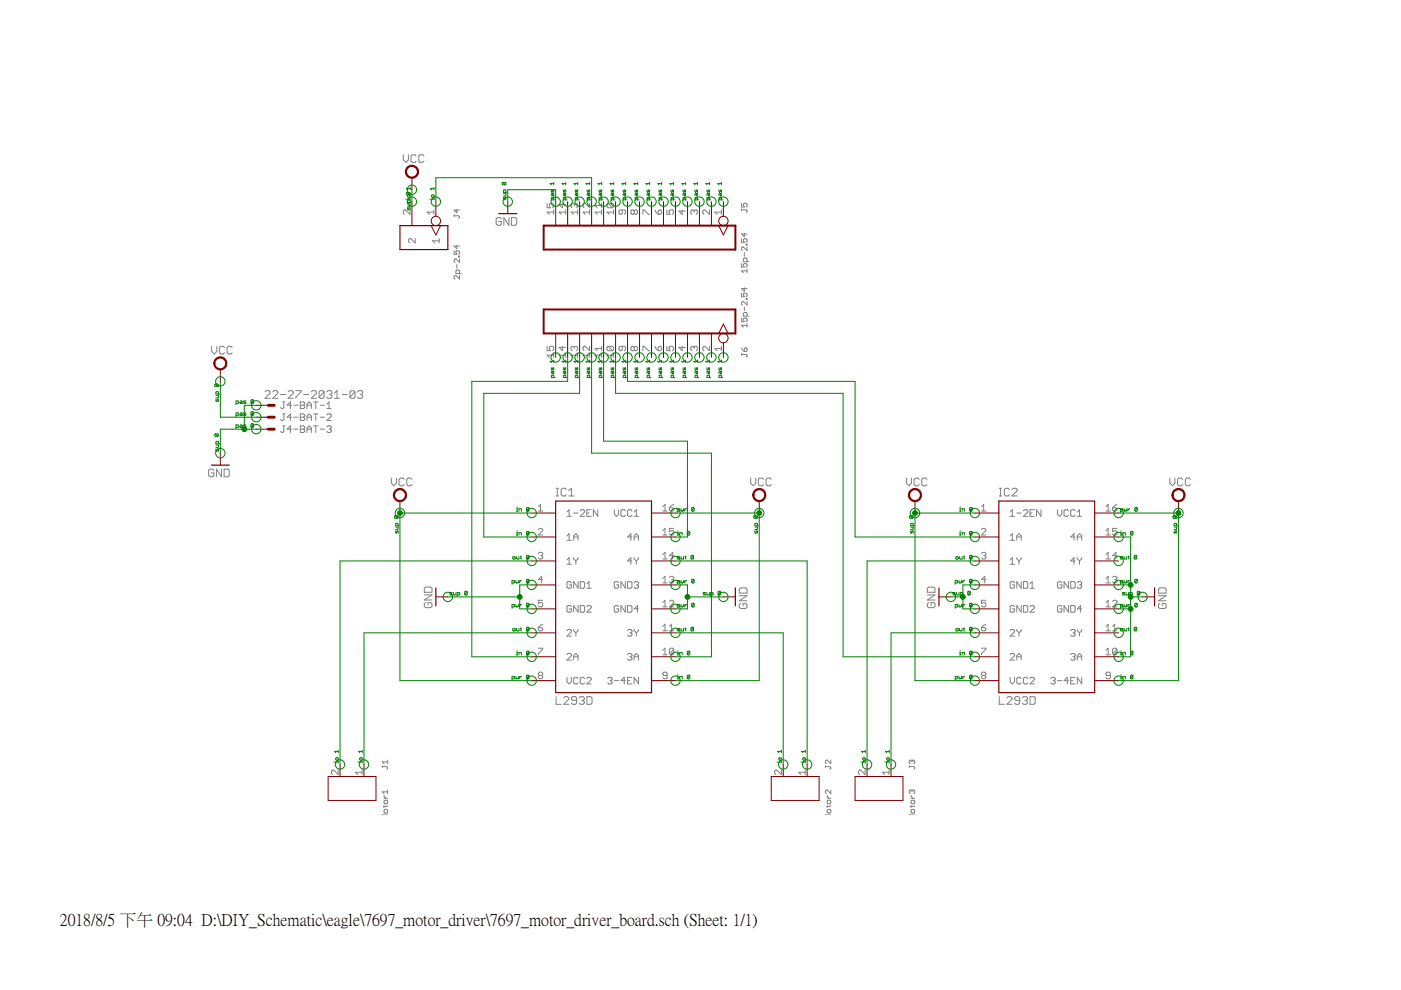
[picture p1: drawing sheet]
<?xml version="1.0" encoding="utf-8"?>
<!DOCTYPE eagle SYSTEM "eagle.dtd">
<eagle version="7.4.0">
<drawing>
<settings>
<setting alwaysvectorfont="yes"/>
<setting verticaltext="up"/>
</settings>
<grid distance="0.1" unitdist="inch" unit="inch" style="lines" multiple="1" display="no" altdistance="0.01" altunitdist="inch" altunit="inch"/>
<schematic xreflabel="%F%N/%S.%C%R" xrefpart="/%S.%C%R">
<libraries>
<library name="Seeed-OPL-Connector">
<symbols>
<symbol name="SCREW-TERMINAL-2P">
<wire x1="2.54" y1="5.08" x2="-2.54" y2="5.08" width="0.1524" layer="94"/>
<wire x1="-2.54" y1="5.08" x2="-2.54" y2="-5.08" width="0.1524" layer="94"/>
<wire x1="-2.54" y1="-5.08" x2="2.54" y2="-5.08" width="0.1524" layer="94"/>
<wire x1="2.54" y1="-5.08" x2="2.54" y2="5.08" width="0.1524" layer="94"/>
<text x="-6.35" y="6.35" size="1.27" layer="95" ratio="10">&gt;NAME</text>
<text x="0" y="6.35" size="1.27" layer="96" ratio="10">&gt;VALUE</text>
<pin name="1" x="-5.08" y="2.54" visible="pad" length="short" swaplevel="1"/>
<pin name="2" x="-5.08" y="-2.54" visible="pad" length="short" swaplevel="1"/>
</symbol>
<symbol name="HEADER-15P">
<wire x1="-2.54" y1="20.32" x2="2.54" y2="20.32" width="0.4064" layer="94"/>
<wire x1="2.54" y1="-20.32" x2="2.54" y2="20.32" width="0.4064" layer="94"/>
<wire x1="-2.54" y1="20.32" x2="-2.54" y2="-20.32" width="0.4064" layer="94"/>
<wire x1="2.54" y1="-20.32" x2="-2.54" y2="-20.32" width="0.4064" layer="94"/>
<text x="-1.27" y="21.59" size="1.27" layer="96" ratio="10">&gt;VALUE</text>
<text x="-7.62" y="21.59" size="1.27" layer="95" ratio="10">&gt;NAME</text>
<pin name="1" x="-7.62" y="17.78" visible="pad" length="middle" direction="pas" function="dotclk" swaplevel="1"/>
<pin name="2" x="-7.62" y="15.24" visible="pad" length="middle" direction="pas" swaplevel="1"/>
<pin name="3" x="-7.62" y="12.7" visible="pad" length="middle" direction="pas" swaplevel="1"/>
<pin name="4" x="-7.62" y="10.16" visible="pad" length="middle" direction="pas" swaplevel="1"/>
<pin name="5" x="-7.62" y="7.62" visible="pad" length="middle" direction="pas" swaplevel="1"/>
<pin name="6" x="-7.62" y="5.08" visible="pad" length="middle" direction="pas" swaplevel="1"/>
<pin name="7" x="-7.62" y="2.54" visible="pad" length="middle" direction="pas" swaplevel="1"/>
<pin name="8" x="-7.62" y="0" visible="pad" length="middle" direction="pas" swaplevel="1"/>
<pin name="9" x="-7.62" y="-2.54" visible="pad" length="middle" direction="pas" swaplevel="1"/>
<pin name="10" x="-7.62" y="-5.08" visible="pad" length="middle" direction="pas" swaplevel="1"/>
<pin name="11" x="-7.62" y="-7.62" visible="pad" length="middle" direction="pas" swaplevel="1"/>
<pin name="12" x="-7.62" y="-10.16" visible="pad" length="middle" direction="pas" swaplevel="1"/>
<pin name="13" x="-7.62" y="-12.7" visible="pad" length="middle" direction="pas" swaplevel="1"/>
<pin name="14" x="-7.62" y="-15.24" visible="pad" length="middle" direction="pas" swaplevel="1"/>
<pin name="15" x="-7.62" y="-17.78" visible="pad" length="middle" direction="pas" swaplevel="1"/>
</symbol>
<symbol name="HEADER-2P">
<wire x1="-2.54" y1="5.08" x2="2.54" y2="5.08" width="0.254" layer="94"/>
<wire x1="2.54" y1="5.08" x2="2.54" y2="-5.08" width="0.254" layer="94"/>
<wire x1="2.54" y1="-5.08" x2="-2.54" y2="-5.08" width="0.254" layer="94"/>
<wire x1="-2.54" y1="-5.08" x2="-2.54" y2="5.08" width="0.254" layer="94"/>
<text x="-6.35" y="6.35" size="1.27" layer="95" ratio="10">&gt;name</text>
<text x="1.27" y="6.35" size="1.27" layer="96" ratio="10">&gt;value</text>
<pin name="1" x="-7.62" y="2.54" length="middle" function="dotclk" swaplevel="1"/>
<pin name="2" x="-7.62" y="-2.54" length="middle" swaplevel="1"/>
</symbol>
</symbols>
<devicesets>
<deviceset name="SCREW-TERMINAL-GREEN(2P-3.5)" prefix="J" uservalue="yes">
<gates>
<gate name="G$1" symbol="SCREW-TERMINAL-2P" x="0" y="0"/>
</gates>
<devices>
<device name="" package="H2-3.5-7.0X7.0MM">
<connects>
<connect gate="G$1" pin="1" pad="1"/>
<connect gate="G$1" pin="2" pad="2"/>
</connects>
<technologies>
<technology name="">
<attribute name="VALUE" value="GREEN-2P-3.5" constant="no"/>
</technology>
</technologies>
</device>
</devices>
</deviceset>
<deviceset name="DIP-BLACK-FEMALE-HEADER-VERT(15P-2.54)" prefix="J" uservalue="yes">
<gates>
<gate name="G$1" symbol="HEADER-15P" x="0" y="0"/>
</gates>
<devices>
<device name="" package="H15-2.54">
<connects>
<connect gate="G$1" pin="1" pad="1"/>
<connect gate="G$1" pin="10" pad="10"/>
<connect gate="G$1" pin="11" pad="11"/>
<connect gate="G$1" pin="12" pad="12"/>
<connect gate="G$1" pin="13" pad="13"/>
<connect gate="G$1" pin="14" pad="14"/>
<connect gate="G$1" pin="15" pad="15"/>
<connect gate="G$1" pin="2" pad="2"/>
<connect gate="G$1" pin="3" pad="3"/>
<connect gate="G$1" pin="4" pad="4"/>
<connect gate="G$1" pin="5" pad="5"/>
<connect gate="G$1" pin="6" pad="6"/>
<connect gate="G$1" pin="7" pad="7"/>
<connect gate="G$1" pin="8" pad="8"/>
<connect gate="G$1" pin="9" pad="9"/>
</connects>
<technologies>
<technology name="">
<attribute name="VALUE" value="15p-2.54" constant="no"/>
</technology>
</technologies>
</device>
</devices>
</deviceset>
<deviceset name="DIP-BLACK-MALE-HEADER-VERT(2P-2.54)" prefix="J" uservalue="yes">
<gates>
<gate name="G$1" symbol="HEADER-2P" x="0" y="0"/>
</gates>
<devices>
<device name="" package="H2-2.54">
<connects>
<connect gate="G$1" pin="1" pad="1"/>
<connect gate="G$1" pin="2" pad="2"/>
</connects>
<technologies>
<technology name="">
<attribute name="MPN" value="P125-1102A0BS116A1" constant="no"/>
<attribute name="VALUE" value="2p-2.54" constant="no"/>
</technology>
</technologies>
</device>
</devices>
</deviceset>
</devicesets>
</library>
<library name="st-microelectronics">
<symbols>
<symbol name="L293D">
<wire x1="-10.16" y1="20.32" x2="-10.16" y2="-20.32" width="0.254" layer="94"/>
<wire x1="-10.16" y1="-20.32" x2="10.16" y2="-20.32" width="0.254" layer="94"/>
<wire x1="10.16" y1="-20.32" x2="10.16" y2="20.32" width="0.254" layer="94"/>
<wire x1="10.16" y1="20.32" x2="-10.16" y2="20.32" width="0.254" layer="94"/>
<text x="-10.16" y="21.336" size="1.778" layer="95">&gt;NAME</text>
<text x="-10.16" y="-22.86" size="1.778" layer="96">&gt;VALUE</text>
<pin name="1-2EN" x="-15.24" y="17.78" length="middle" direction="in"/>
<pin name="1A" x="-15.24" y="12.7" length="middle" direction="in"/>
<pin name="1Y" x="-15.24" y="7.62" length="middle" direction="out"/>
<pin name="GND1" x="-15.24" y="2.54" length="middle" direction="pwr"/>
<pin name="GND2" x="-15.24" y="-2.54" length="middle" direction="pwr"/>
<pin name="2Y" x="-15.24" y="-7.62" length="middle" direction="out"/>
<pin name="2A" x="-15.24" y="-12.7" length="middle" direction="in"/>
<pin name="VCC2" x="-15.24" y="-17.78" length="middle" direction="pwr"/>
<pin name="VCC1" x="15.24" y="17.78" length="middle" direction="pwr" rot="R180"/>
<pin name="4A" x="15.24" y="12.7" length="middle" direction="in" rot="R180"/>
<pin name="4Y" x="15.24" y="7.62" length="middle" direction="out" rot="R180"/>
<pin name="GND3" x="15.24" y="2.54" length="middle" direction="pwr" rot="R180"/>
<pin name="GND4" x="15.24" y="-2.54" length="middle" direction="pwr" rot="R180"/>
<pin name="3Y" x="15.24" y="-7.62" length="middle" direction="out" rot="R180"/>
<pin name="3A" x="15.24" y="-12.7" length="middle" direction="in" rot="R180"/>
<pin name="3-4EN" x="15.24" y="-17.78" length="middle" direction="in" rot="R180"/>
</symbol>
</symbols>
<devicesets>
<deviceset name="L293D" prefix="IC">
<gates>
<gate name="G$1" symbol="L293D" x="0" y="0"/>
</gates>
<devices>
<device name="" package="DIL16">
<connects>
<connect gate="G$1" pin="1-2EN" pad="1"/>
<connect gate="G$1" pin="1A" pad="2"/>
<connect gate="G$1" pin="1Y" pad="3"/>
<connect gate="G$1" pin="2A" pad="7"/>
<connect gate="G$1" pin="2Y" pad="6"/>
<connect gate="G$1" pin="3-4EN" pad="9"/>
<connect gate="G$1" pin="3A" pad="10"/>
<connect gate="G$1" pin="3Y" pad="11"/>
<connect gate="G$1" pin="4A" pad="15"/>
<connect gate="G$1" pin="4Y" pad="14"/>
<connect gate="G$1" pin="GND1" pad="4"/>
<connect gate="G$1" pin="GND2" pad="5"/>
<connect gate="G$1" pin="GND3" pad="13"/>
<connect gate="G$1" pin="GND4" pad="12"/>
<connect gate="G$1" pin="VCC1" pad="16"/>
<connect gate="G$1" pin="VCC2" pad="8"/>
</connects>
<technologies>
<technology name="">
<attribute name="MF" value="" constant="no"/>
<attribute name="MPN" value="L293D" constant="no"/>
<attribute name="OC_FARNELL" value="9589619" constant="no"/>
<attribute name="OC_NEWARK" value="56P8249" constant="no"/>
</technology>
</technologies>
</device>
</devices>
</deviceset>
</devicesets>
</library>
<library name="con-molex">
<symbols>
<symbol name="MV">
<wire x1="1.27" y1="0" x2="0" y2="0" width="0.6096" layer="94"/>
<text x="2.54" y="-0.762" size="1.524" layer="95">&gt;NAME</text>
<text x="-0.762" y="1.397" size="1.778" layer="96">&gt;VALUE</text>
<pin name="S" x="-2.54" y="0" visible="off" length="short" direction="pas"/>
</symbol>
<symbol name="M">
<wire x1="1.27" y1="0" x2="0" y2="0" width="0.6096" layer="94"/>
<text x="2.54" y="-0.762" size="1.524" layer="95">&gt;NAME</text>
<pin name="S" x="-2.54" y="0" visible="off" length="short" direction="pas"/>
</symbol>
</symbols>
<devicesets>
<deviceset name="22-?-03" prefix="J">
<gates>
<gate name="-1" symbol="MV" x="0" y="5.08" addlevel="always" swaplevel="1"/>
<gate name="-2" symbol="M" x="0" y="0" addlevel="always" swaplevel="1"/>
<gate name="-3" symbol="M" x="0" y="-5.08" addlevel="always" swaplevel="1"/>
</gates>
<devices>
<device name="05-7038" package="7395-03">
<connects>
<connect gate="-1" pin="S" pad="1"/>
<connect gate="-2" pin="S" pad="2"/>
<connect gate="-3" pin="S" pad="3"/>
</connects>
<technologies>
<technology name="">
<attribute name="MF" value="" constant="no"/>
<attribute name="MPN" value="" constant="no"/>
<attribute name="OC_FARNELL" value="unknown" constant="no"/>
<attribute name="OC_NEWARK" value="unknown" constant="no"/>
</technology>
</technologies>
</device>
<device name="27-2031" package="6410-03">
<connects>
<connect gate="-1" pin="S" pad="1"/>
<connect gate="-2" pin="S" pad="2"/>
<connect gate="-3" pin="S" pad="3"/>
</connects>
<technologies>
<technology name="">
<attribute name="MF" value="" constant="no"/>
<attribute name="MPN" value="" constant="no"/>
<attribute name="OC_FARNELL" value="unknown" constant="no"/>
<attribute name="OC_NEWARK" value="unknown" constant="no"/>
</technology>
</technologies>
</device>
</devices>
</deviceset>
</devicesets>
</library>
<library name="supply1">
<symbols>
<symbol name="GND">
<wire x1="-1.905" y1="0" x2="1.905" y2="0" width="0.254" layer="94"/>
<text x="-2.54" y="-2.54" size="1.778" layer="96">&gt;VALUE</text>
<pin name="GND" x="0" y="2.54" visible="off" length="short" direction="sup" rot="R270"/>
</symbol>
</symbols>
<devicesets>
<deviceset name="GND" prefix="GND">
<gates>
<gate name="1" symbol="GND" x="0" y="0"/>
</gates>
<devices>
<device name="">
<technologies>
<technology name=""/>
</technologies>
</device>
</devices>
</deviceset>
</devicesets>
</library>
<library name="supply2">
<symbols>
<symbol name="VCC">
<circle x="0" y="1.27" radius="1.27" width="0.254" layer="94"/>
<text x="-1.905" y="3.175" size="1.778" layer="96">&gt;VALUE</text>
<pin name="VCC" x="0" y="-2.54" visible="off" length="short" direction="sup" rot="R90"/>
</symbol>
</symbols>
<devicesets>
<deviceset name="VCC" prefix="SUPPLY">
<gates>
<gate name="G$1" symbol="VCC" x="0" y="0"/>
</gates>
<devices>
<device name="">
<technologies>
<technology name=""/>
</technologies>
</device>
</devices>
</deviceset>
</devicesets>
</library>
</libraries>
<attributes>
</attributes>
<variantdefs>
</variantdefs>
<classes>
<class number="0" name="default" width="0.6096" drill="0.6096">
<clearance class="0" value="0.254"/>
</class>
<class number="1" name="signal" width="0.254" drill="0.254">
<clearance class="1" value="0.254"/>
</class>
<class number="2" name="power" width="1.016" drill="1.016">
<clearance class="2" value="0.254"/>
</class>
</classes>
<parts>
<part name="J1" library="Seeed-OPL-Connector" deviceset="SCREW-TERMINAL-GREEN(2P-3.5)" device="" value="Motor1"/>
<part name="J2" library="Seeed-OPL-Connector" deviceset="SCREW-TERMINAL-GREEN(2P-3.5)" device="" value="Motor2"/>
<part name="J3" library="Seeed-OPL-Connector" deviceset="SCREW-TERMINAL-GREEN(2P-3.5)" device="" value="Motor3"/>
<part name="IC1" library="st-microelectronics" deviceset="L293D" device=""/>
<part name="IC2" library="st-microelectronics" deviceset="L293D" device=""/>
<part name="J4-BAT" library="con-molex" deviceset="22-?-03" device="27-2031"/>
<part name="J5" library="Seeed-OPL-Connector" deviceset="DIP-BLACK-FEMALE-HEADER-VERT(15P-2.54)" device="" value="15p-2.54"/>
<part name="J6" library="Seeed-OPL-Connector" deviceset="DIP-BLACK-FEMALE-HEADER-VERT(15P-2.54)" device="" value="15p-2.54"/>
<part name="GND1" library="supply1" deviceset="GND" device=""/>
<part name="GND2" library="supply1" deviceset="GND" device=""/>
<part name="GND3" library="supply1" deviceset="GND" device=""/>
<part name="GND4" library="supply1" deviceset="GND" device=""/>
<part name="GND5" library="supply1" deviceset="GND" device=""/>
<part name="SUPPLY1" library="supply2" deviceset="VCC" device=""/>
<part name="SUPPLY2" library="supply2" deviceset="VCC" device=""/>
<part name="SUPPLY3" library="supply2" deviceset="VCC" device=""/>
<part name="SUPPLY4" library="supply2" deviceset="VCC" device=""/>
<part name="SUPPLY5" library="supply2" deviceset="VCC" device=""/>
<part name="SUPPLY6" library="supply2" deviceset="VCC" device=""/>
<part name="J4" library="Seeed-OPL-Connector" deviceset="DIP-BLACK-MALE-HEADER-VERT(2P-2.54)" device="" value="2p-2.54"/>
<part name="GND6" library="supply1" deviceset="GND" device=""/>
</parts>
<sheets>
<sheet>
<plain>
</plain>
<instances>
<instance part="J1" gate="G$1" x="48.26" y="5.08" rot="R270"/>
<instance part="J2" gate="G$1" x="142.24" y="5.08" rot="R270"/>
<instance part="J3" gate="G$1" x="160.02" y="5.08" rot="R270"/>
<instance part="IC1" gate="G$1" x="101.6" y="45.72"/>
<instance part="IC2" gate="G$1" x="195.58" y="45.72"/>
<instance part="J4-BAT" gate="-1" x="30.48" y="86.36"/>
<instance part="J4-BAT" gate="-2" x="30.48" y="83.82"/>
<instance part="J4-BAT" gate="-3" x="30.48" y="81.28"/>
<instance part="J5" gate="G$1" x="109.22" y="121.92" rot="R270"/>
<instance part="J6" gate="G$1" x="109.22" y="104.14" rot="MR90"/>
<instance part="GND1" gate="1" x="20.32" y="73.66"/>
<instance part="GND2" gate="1" x="66.04" y="45.72" rot="R270"/>
<instance part="GND3" gate="1" x="129.54" y="45.72" rot="R90"/>
<instance part="GND4" gate="1" x="172.72" y="45.72" rot="R270"/>
<instance part="GND5" gate="1" x="218.44" y="45.72" rot="R90"/>
<instance part="SUPPLY1" gate="G$1" x="20.32" y="93.98"/>
<instance part="SUPPLY2" gate="G$1" x="60.96" y="134.62"/>
<instance part="SUPPLY3" gate="G$1" x="58.42" y="66.04"/>
<instance part="SUPPLY4" gate="G$1" x="167.64" y="66.04"/>
<instance part="SUPPLY5" gate="G$1" x="223.52" y="66.04"/>
<instance part="SUPPLY6" gate="G$1" x="134.62" y="66.04"/>
<instance part="J4" gate="G$1" x="63.5" y="121.92" rot="R270"/>
<instance part="GND6" gate="1" x="81.28" y="127"/>
</instances>
<busses>
</busses>
<nets>
<net name="GND" class="0">
<segment>
<pinref part="J4-BAT" gate="-3" pin="S"/>
<wire x1="27.94" y1="81.28" x2="25.4" y2="81.28" width="0.1524" layer="91"/>
<pinref part="GND1" gate="1" pin="GND"/>
<wire x1="25.4" y1="81.28" x2="20.32" y2="81.28" width="0.1524" layer="91"/>
<wire x1="20.32" y1="81.28" x2="20.32" y2="76.2" width="0.1524" layer="91"/>
<pinref part="J4-BAT" gate="-1" pin="S"/>
<wire x1="27.94" y1="86.36" x2="25.4" y2="86.36" width="0.1524" layer="91"/>
<wire x1="25.4" y1="86.36" x2="25.4" y2="81.28" width="0.1524" layer="91"/>
<junction x="25.4" y="81.28"/>
</segment>
<segment>
<pinref part="IC1" gate="G$1" pin="GND1"/>
<wire x1="86.36" y1="48.26" x2="83.82" y2="48.26" width="0.1524" layer="91"/>
<wire x1="83.82" y1="48.26" x2="83.82" y2="45.72" width="0.1524" layer="91"/>
<pinref part="GND2" gate="1" pin="GND"/>
<wire x1="83.82" y1="45.72" x2="68.58" y2="45.72" width="0.1524" layer="91"/>
<wire x1="83.82" y1="45.72" x2="83.82" y2="43.18" width="0.1524" layer="91"/>
<pinref part="IC1" gate="G$1" pin="GND2"/>
<wire x1="83.82" y1="43.18" x2="86.36" y2="43.18" width="0.1524" layer="91"/>
<junction x="83.82" y="45.72"/>
</segment>
<segment>
<pinref part="IC1" gate="G$1" pin="GND3"/>
<wire x1="116.84" y1="48.26" x2="119.38" y2="48.26" width="0.1524" layer="91"/>
<wire x1="119.38" y1="48.26" x2="119.38" y2="45.72" width="0.1524" layer="91"/>
<pinref part="GND3" gate="1" pin="GND"/>
<wire x1="119.38" y1="45.72" x2="127" y2="45.72" width="0.1524" layer="91"/>
<wire x1="119.38" y1="45.72" x2="119.38" y2="43.18" width="0.1524" layer="91"/>
<pinref part="IC1" gate="G$1" pin="GND4"/>
<wire x1="119.38" y1="43.18" x2="116.84" y2="43.18" width="0.1524" layer="91"/>
<junction x="119.38" y="45.72"/>
</segment>
<segment>
<pinref part="IC2" gate="G$1" pin="GND1"/>
<wire x1="180.34" y1="48.26" x2="177.8" y2="48.26" width="0.1524" layer="91"/>
<wire x1="177.8" y1="48.26" x2="177.8" y2="45.72" width="0.1524" layer="91"/>
<pinref part="GND4" gate="1" pin="GND"/>
<wire x1="175.26" y1="45.72" x2="177.8" y2="45.72" width="0.1524" layer="91"/>
<wire x1="177.8" y1="45.72" x2="177.8" y2="43.18" width="0.1524" layer="91"/>
<pinref part="IC2" gate="G$1" pin="GND2"/>
<wire x1="177.8" y1="43.18" x2="180.34" y2="43.18" width="0.1524" layer="91"/>
<junction x="177.8" y="45.72"/>
</segment>
<segment>
<pinref part="IC2" gate="G$1" pin="GND3"/>
<wire x1="210.82" y1="48.26" x2="213.36" y2="48.26" width="0.1524" layer="91"/>
<wire x1="213.36" y1="48.26" x2="213.36" y2="45.72" width="0.1524" layer="91"/>
<pinref part="GND5" gate="1" pin="GND"/>
<wire x1="213.36" y1="45.72" x2="215.9" y2="45.72" width="0.1524" layer="91"/>
<wire x1="213.36" y1="45.72" x2="213.36" y2="43.18" width="0.1524" layer="91"/>
<pinref part="IC2" gate="G$1" pin="GND4"/>
<wire x1="213.36" y1="43.18" x2="210.82" y2="43.18" width="0.1524" layer="91"/>
<pinref part="IC2" gate="G$1" pin="4A"/>
<wire x1="210.82" y1="58.42" x2="213.36" y2="58.42" width="0.1524" layer="91"/>
<wire x1="213.36" y1="58.42" x2="213.36" y2="48.26" width="0.1524" layer="91"/>
<pinref part="IC2" gate="G$1" pin="3A"/>
<wire x1="210.82" y1="33.02" x2="213.36" y2="33.02" width="0.1524" layer="91"/>
<wire x1="213.36" y1="33.02" x2="213.36" y2="43.18" width="0.1524" layer="91"/>
<junction x="213.36" y="48.26"/>
<junction x="213.36" y="45.72"/>
<junction x="213.36" y="43.18"/>
</segment>
<segment>
<pinref part="J5" gate="G$1" pin="15"/>
<wire x1="91.44" y1="129.54" x2="91.44" y2="132.08" width="0.1524" layer="91"/>
<wire x1="91.44" y1="132.08" x2="81.28" y2="132.08" width="0.1524" layer="91"/>
<pinref part="GND6" gate="1" pin="GND"/>
<wire x1="81.28" y1="132.08" x2="81.28" y2="129.54" width="0.1524" layer="91"/>
</segment>
</net>
<net name="VCC" class="2">
<segment>
<pinref part="SUPPLY1" gate="G$1" pin="VCC"/>
<wire x1="20.32" y1="91.44" x2="20.32" y2="83.82" width="0.1524" layer="91"/>
<pinref part="J4-BAT" gate="-2" pin="S"/>
<wire x1="20.32" y1="83.82" x2="27.94" y2="83.82" width="0.1524" layer="91"/>
</segment>
<segment>
<pinref part="SUPPLY2" gate="G$1" pin="VCC"/>
<pinref part="J4" gate="G$1" pin="2"/>
<wire x1="60.96" y1="132.08" x2="60.96" y2="129.54" width="0.1524" layer="91"/>
</segment>
<segment>
<pinref part="SUPPLY3" gate="G$1" pin="VCC"/>
<pinref part="IC1" gate="G$1" pin="1-2EN"/>
<wire x1="58.42" y1="63.5" x2="86.36" y2="63.5" width="0.1524" layer="91"/>
<wire x1="58.42" y1="63.5" x2="58.42" y2="27.94" width="0.1524" layer="91"/>
<pinref part="IC1" gate="G$1" pin="VCC2"/>
<wire x1="58.42" y1="27.94" x2="86.36" y2="27.94" width="0.1524" layer="91"/>
<junction x="58.42" y="63.5"/>
</segment>
<segment>
<pinref part="SUPPLY6" gate="G$1" pin="VCC"/>
<pinref part="IC1" gate="G$1" pin="VCC1"/>
<wire x1="134.62" y1="63.5" x2="116.84" y2="63.5" width="0.1524" layer="91"/>
<wire x1="134.62" y1="63.5" x2="134.62" y2="27.94" width="0.1524" layer="91"/>
<pinref part="IC1" gate="G$1" pin="3-4EN"/>
<wire x1="134.62" y1="27.94" x2="116.84" y2="27.94" width="0.1524" layer="91"/>
<junction x="134.62" y="63.5"/>
</segment>
<segment>
<pinref part="SUPPLY4" gate="G$1" pin="VCC"/>
<pinref part="IC2" gate="G$1" pin="1-2EN"/>
<wire x1="167.64" y1="63.5" x2="180.34" y2="63.5" width="0.1524" layer="91"/>
<wire x1="167.64" y1="63.5" x2="167.64" y2="27.94" width="0.1524" layer="91"/>
<pinref part="IC2" gate="G$1" pin="VCC2"/>
<wire x1="167.64" y1="27.94" x2="180.34" y2="27.94" width="0.1524" layer="91"/>
<junction x="167.64" y="63.5"/>
</segment>
<segment>
<pinref part="SUPPLY5" gate="G$1" pin="VCC"/>
<pinref part="IC2" gate="G$1" pin="VCC1"/>
<wire x1="223.52" y1="63.5" x2="210.82" y2="63.5" width="0.1524" layer="91"/>
<wire x1="223.52" y1="63.5" x2="223.52" y2="27.94" width="0.1524" layer="91"/>
<pinref part="IC2" gate="G$1" pin="3-4EN"/>
<wire x1="223.52" y1="27.94" x2="210.82" y2="27.94" width="0.1524" layer="91"/>
<junction x="223.52" y="63.5"/>
</segment>
</net>
<net name="N$1" class="2">
<segment>
<pinref part="J5" gate="G$1" pin="12"/>
<wire x1="99.06" y1="129.54" x2="99.06" y2="134.62" width="0.1524" layer="91"/>
<wire x1="99.06" y1="134.62" x2="66.04" y2="134.62" width="0.1524" layer="91"/>
<pinref part="J4" gate="G$1" pin="1"/>
<wire x1="66.04" y1="134.62" x2="66.04" y2="129.54" width="0.1524" layer="91"/>
</segment>
</net>
<net name="N$2" class="0">
<segment>
<pinref part="IC1" gate="G$1" pin="1Y"/>
<wire x1="86.36" y1="53.34" x2="45.72" y2="53.34" width="0.1524" layer="91"/>
<pinref part="J1" gate="G$1" pin="2"/>
<wire x1="45.72" y1="53.34" x2="45.72" y2="10.16" width="0.1524" layer="91"/>
</segment>
</net>
<net name="N$3" class="0">
<segment>
<pinref part="IC1" gate="G$1" pin="2Y"/>
<wire x1="86.36" y1="38.1" x2="50.8" y2="38.1" width="0.1524" layer="91"/>
<pinref part="J1" gate="G$1" pin="1"/>
<wire x1="50.8" y1="38.1" x2="50.8" y2="10.16" width="0.1524" layer="91"/>
</segment>
</net>
<net name="N$4" class="0">
<segment>
<pinref part="IC1" gate="G$1" pin="3Y"/>
<wire x1="116.84" y1="38.1" x2="139.7" y2="38.1" width="0.1524" layer="91"/>
<pinref part="J2" gate="G$1" pin="2"/>
<wire x1="139.7" y1="38.1" x2="139.7" y2="10.16" width="0.1524" layer="91"/>
</segment>
</net>
<net name="N$5" class="0">
<segment>
<pinref part="IC1" gate="G$1" pin="4Y"/>
<wire x1="116.84" y1="53.34" x2="144.78" y2="53.34" width="0.1524" layer="91"/>
<pinref part="J2" gate="G$1" pin="1"/>
<wire x1="144.78" y1="53.34" x2="144.78" y2="10.16" width="0.1524" layer="91"/>
</segment>
</net>
<net name="N$6" class="0">
<segment>
<pinref part="IC2" gate="G$1" pin="1Y"/>
<wire x1="180.34" y1="53.34" x2="157.48" y2="53.34" width="0.1524" layer="91"/>
<pinref part="J3" gate="G$1" pin="2"/>
<wire x1="157.48" y1="53.34" x2="157.48" y2="10.16" width="0.1524" layer="91"/>
</segment>
</net>
<net name="N$7" class="0">
<segment>
<pinref part="IC2" gate="G$1" pin="2Y"/>
<wire x1="180.34" y1="38.1" x2="162.56" y2="38.1" width="0.1524" layer="91"/>
<pinref part="J3" gate="G$1" pin="1"/>
<wire x1="162.56" y1="38.1" x2="162.56" y2="10.16" width="0.1524" layer="91"/>
</segment>
</net>
<net name="N$8" class="1">
<segment>
<pinref part="J6" gate="G$1" pin="14"/>
<wire x1="93.98" y1="96.52" x2="93.98" y2="91.44" width="0.1524" layer="91"/>
<wire x1="93.98" y1="91.44" x2="73.66" y2="91.44" width="0.1524" layer="91"/>
<wire x1="73.66" y1="91.44" x2="73.66" y2="33.02" width="0.1524" layer="91"/>
<pinref part="IC1" gate="G$1" pin="2A"/>
<wire x1="73.66" y1="33.02" x2="86.36" y2="33.02" width="0.1524" layer="91"/>
</segment>
</net>
<net name="N$9" class="1">
<segment>
<pinref part="J6" gate="G$1" pin="13"/>
<wire x1="96.52" y1="96.52" x2="96.52" y2="88.9" width="0.1524" layer="91"/>
<wire x1="96.52" y1="88.9" x2="76.2" y2="88.9" width="0.1524" layer="91"/>
<wire x1="76.2" y1="88.9" x2="76.2" y2="58.42" width="0.1524" layer="91"/>
<pinref part="IC1" gate="G$1" pin="1A"/>
<wire x1="76.2" y1="58.42" x2="86.36" y2="58.42" width="0.1524" layer="91"/>
</segment>
</net>
<net name="N$10" class="1">
<segment>
<pinref part="J6" gate="G$1" pin="12"/>
<wire x1="99.06" y1="96.52" x2="99.06" y2="76.2" width="0.1524" layer="91"/>
<wire x1="99.06" y1="76.2" x2="124.46" y2="76.2" width="0.1524" layer="91"/>
<wire x1="124.46" y1="76.2" x2="124.46" y2="33.02" width="0.1524" layer="91"/>
<pinref part="IC1" gate="G$1" pin="3A"/>
<wire x1="124.46" y1="33.02" x2="116.84" y2="33.02" width="0.1524" layer="91"/>
</segment>
</net>
<net name="N$11" class="1">
<segment>
<pinref part="J6" gate="G$1" pin="11"/>
<wire x1="101.6" y1="96.52" x2="101.6" y2="78.74" width="0.1524" layer="91"/>
<wire x1="101.6" y1="78.74" x2="119.38" y2="78.74" width="0.1524" layer="91"/>
<wire x1="119.38" y1="78.74" x2="119.38" y2="58.42" width="0.1524" layer="91"/>
<pinref part="IC1" gate="G$1" pin="4A"/>
<wire x1="119.38" y1="58.42" x2="116.84" y2="58.42" width="0.1524" layer="91"/>
</segment>
</net>
<net name="N$12" class="1">
<segment>
<pinref part="J6" gate="G$1" pin="10"/>
<wire x1="104.14" y1="96.52" x2="104.14" y2="88.9" width="0.1524" layer="91"/>
<wire x1="104.14" y1="88.9" x2="152.4" y2="88.9" width="0.1524" layer="91"/>
<wire x1="152.4" y1="88.9" x2="152.4" y2="33.02" width="0.1524" layer="91"/>
<pinref part="IC2" gate="G$1" pin="2A"/>
<wire x1="152.4" y1="33.02" x2="180.34" y2="33.02" width="0.1524" layer="91"/>
</segment>
</net>
<net name="N$13" class="1">
<segment>
<pinref part="J6" gate="G$1" pin="9"/>
<wire x1="106.68" y1="96.52" x2="106.68" y2="91.44" width="0.1524" layer="91"/>
<wire x1="106.68" y1="91.44" x2="154.94" y2="91.44" width="0.1524" layer="91"/>
<wire x1="154.94" y1="91.44" x2="154.94" y2="58.42" width="0.1524" layer="91"/>
<pinref part="IC2" gate="G$1" pin="1A"/>
<wire x1="154.94" y1="58.42" x2="180.34" y2="58.42" width="0.1524" layer="91"/>
</segment>
</net>
</nets>
</sheet>
</sheets>
<errors>
<approved hash="104,1,86.36,48.26,IC1,GND1,GND,,,"/>
<approved hash="104,1,86.36,43.18,IC1,GND2,GND,,,"/>
<approved hash="104,1,86.36,27.94,IC1,VCC2,VCC,,,"/>
<approved hash="104,1,116.84,63.5,IC1,VCC1,VCC,,,"/>
<approved hash="104,1,116.84,48.26,IC1,GND3,GND,,,"/>
<approved hash="104,1,116.84,43.18,IC1,GND4,GND,,,"/>
<approved hash="104,1,180.34,48.26,IC2,GND1,GND,,,"/>
<approved hash="104,1,180.34,43.18,IC2,GND2,GND,,,"/>
<approved hash="104,1,180.34,27.94,IC2,VCC2,VCC,,,"/>
<approved hash="104,1,210.82,63.5,IC2,VCC1,VCC,,,"/>
<approved hash="104,1,210.82,48.26,IC2,GND3,GND,,,"/>
<approved hash="104,1,210.82,43.18,IC2,GND4,GND,,,"/>
</errors>
</schematic>
</drawing>
</eagle>
